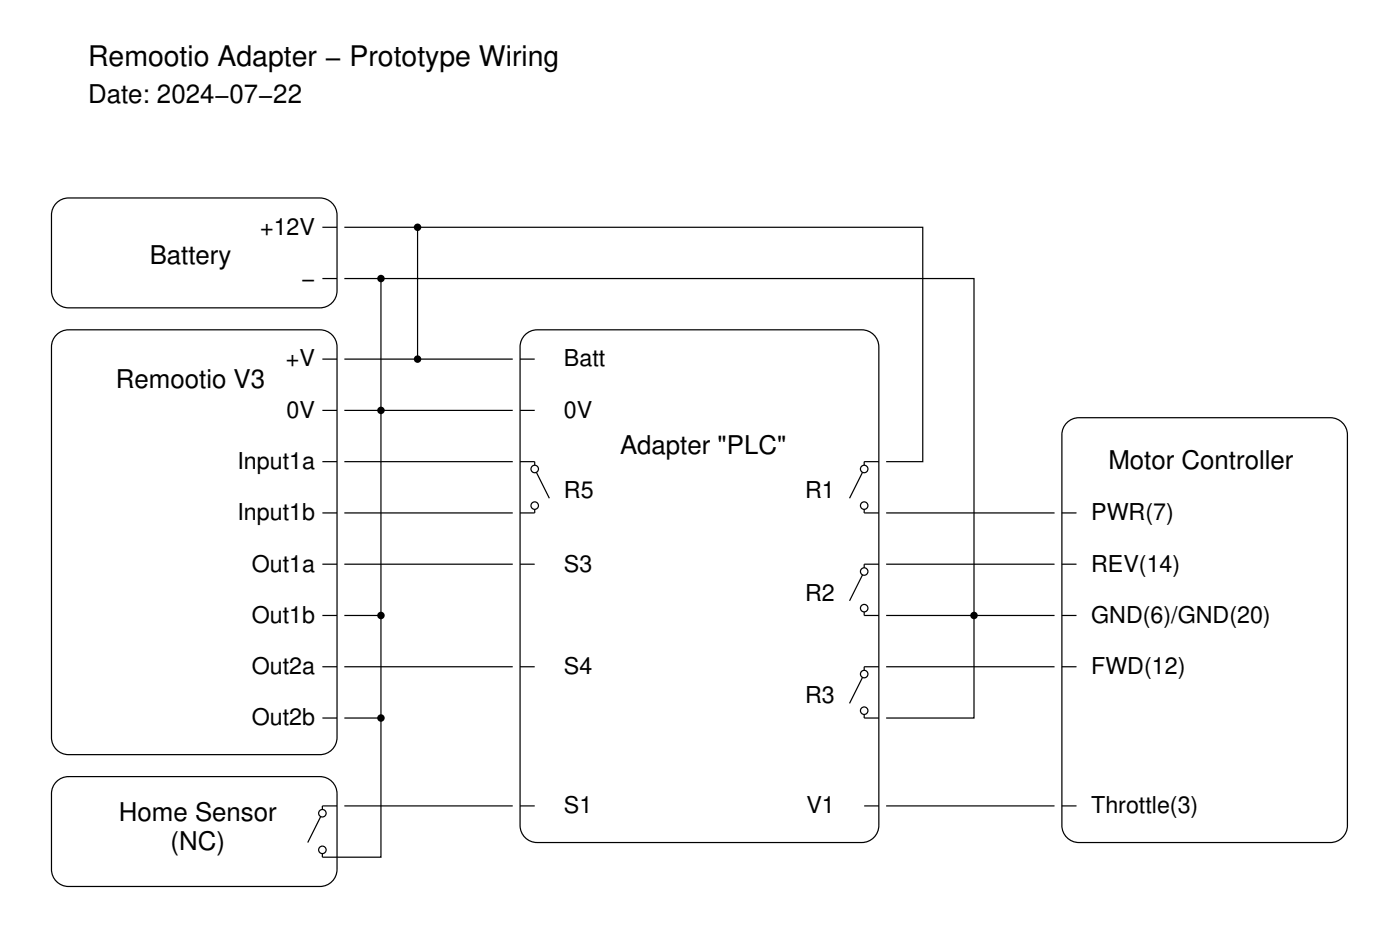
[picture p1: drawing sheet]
<svg xmlns="http://www.w3.org/2000/svg" width="191mm" height="128mm" viewBox="0 0 191 128" stroke-linecap="round" stroke-linejoin="round" font-family="sans-serif">
<g fill="none" stroke="#000" stroke-width=".17">
<path d="M7.9 27.5l.9-.4 .6-.1h34.3a2.33 2.33 0 0 1 2.3 2.4v10.3a2.33 2.33 0 0 1-2.3 2.3h-34.3a2.33 2.33 0 0 1-2.4-2.3v-10.3a2.33 2.33 0 0 1 .9-1.9zM44 31h2M44 38h2M47 31h10v18h-10M47 38h5v18h-5M52 38h81v60h-12M57 31h69v32h-5M7.9 45.5l.9-.4 .6-.1h34.3a2.33 2.33 0 0 1 2.3 2.4v53.3a2.33 2.33 0 0 1-2.3 2.3h-34.3a2.33 2.33 0 0 1-2.4-2.3v-53.3a2.33 2.33 0 0 1 .9-1.9zM44 49h2M44 56h2M57 49h13M70 56h-18v28h-5"/>
<path d="M71 49h2M71 56h2M71.9 45.5l.9-.4 .6-.1h44.3a2.33 2.33 0 0 1 2.3 2.4v65.3a2.33 2.33 0 0 1-2.3 2.3h-44.3a2.33 2.33 0 0 1-2.4-2.3v-65.3a2.33 2.33 0 0 1 .9-1.9zM145.5 57.9a2.33 2.33 0 0 1 1.9-.9h34.3a2.33 2.33 0 0 1 2.3 2.4v53.3a2.33 2.33 0 0 1-2.3 2.3h-34.3a2.33 2.33 0 0 1-2.4-2.3v-53.3l.1-.6zM44 63h2M44 70h2M44 77h2M47 63h23M47 70h23M47 77h23M71 63h2v1l2 4M71 77h2"/>
<path d="M73 69v1h-2M118 69v1h2M120 63h-2v1l-2 4M120 77h-2v1l-2 4M121 70h23M121 77h23M145 70h2M145 77h2M44 84h2M44 91h2M44 98h2M47 91h23"/>
<path d="M52 84v14h-5M52 98v19h-8v-1M71 91h2M118 83v1h2M118 97v1h2M120 91h-2v1l-2 4M121 84h23M121 91h23M145 84h2M145 91h2M7.9 106.5l.9-.4 .6-.1h34.3a2.33 2.33 0 0 1 2.3 2.4v10.3a2.33 2.33 0 0 1-2.3 2.3h-34.3a2.33 2.33 0 0 1-2.4-2.3v-10.3a2.33 2.33 0 0 1 .9-1.9zM46 110h-2v1l-2 4"/>
<path d="M47 110h23M71 110h2M118 110h2M121 110h23M145 110h2"/>
</g>
<circle cx="44" cy="111" r=".51" fill="#fff"/>
<circle cx="44" cy="111" r=".51" fill="none" stroke="#000" stroke-width=".17"/>
<circle cx="44" cy="116" r=".51" fill="#fff"/>
<circle cx="44" cy="116" r=".51" fill="none" stroke="#000" stroke-width=".17"/>
<circle cx="73" cy="64" r=".51" fill="#fff"/>
<circle cx="73" cy="64" r=".51" fill="none" stroke="#000" stroke-width=".17"/>
<circle cx="73" cy="69" r=".51" fill="#fff"/>
<circle cx="73" cy="69" r=".51" fill="none" stroke="#000" stroke-width=".17"/>
<circle cx="118" cy="64" r=".51" fill="#fff"/>
<circle cx="118" cy="64" r=".51" fill="none" stroke="#000" stroke-width=".17"/>
<circle cx="118" cy="69" r=".51" fill="#fff"/>
<circle cx="118" cy="69" r=".51" fill="none" stroke="#000" stroke-width=".17"/>
<circle cx="118" cy="78" r=".51" fill="#fff"/>
<circle cx="118" cy="78" r=".51" fill="none" stroke="#000" stroke-width=".17"/>
<circle cx="118" cy="83" r=".51" fill="#fff"/>
<circle cx="118" cy="83" r=".51" fill="none" stroke="#000" stroke-width=".17"/>
<circle cx="118" cy="92" r=".51" fill="#fff"/>
<circle cx="118" cy="92" r=".51" fill="none" stroke="#000" stroke-width=".17"/>
<circle cx="118" cy="97" r=".51" fill="#fff"/>
<circle cx="118" cy="97" r=".51" fill="none" stroke="#000" stroke-width=".17"/>
<g fill="#000">
<circle cx="52" cy="38" r=".51"/>
<circle cx="57" cy="31" r=".51"/>
<circle cx="52" cy="56" r=".51"/>
<circle cx="57" cy="49" r=".51"/>
<circle cx="52" cy="84" r=".51"/>
<circle cx="52" cy="98" r=".51"/>
<circle cx="133" cy="84" r=".51"/>
</g>
<text font-size="3.9" x="12" y="9">Remootio Adapter − Prototype Wiring</text>
<g font-size="3.5">
<text x="12" y="14">Date: 2024−07−22</text>
<text x="20.4" y="36">Battery</text>
<text x="15.8" y="53">Remootio V3</text>
<text x="84.7" y="62">Adapter &quot;PLC&quot;</text>
<text x="151.4" y="64">Motor Controller</text>
<text x="16.2" y="112">Home Sensor</text>
<text x="23.3" y="116">(NC)</text>
</g>
<g font-size="3.2">
<text x="35.5" y="32">+12V</text>
<text x="41.2" y="39">−</text>
<text x="39.1" y="50">+V</text>
<text x="77" y="50">Batt</text>
<text x="39.1" y="57">0V</text>
<text x="77" y="57">0V</text>
<text x="32.4" y="64">Input1a</text>
<text x="32.4" y="71">Input1b</text>
<text x="77" y="68">R5</text>
<text x="110" y="68">R1</text>
<text x="149" y="71">PWR(7)</text>
<text x="34.4" y="78">Out1a</text>
<text x="77" y="78">S3</text>
<text x="110" y="82">R2</text>
<text x="149" y="78">REV(14)</text>
<text x="34.4" y="85">Out1b</text>
<text x="149" y="85">GND(6)/GND(20)</text>
<text x="34.4" y="92">Out2a</text>
<text x="77" y="92">S4</text>
<text x="149" y="92">FWD(12)</text>
<text x="34.4" y="99">Out2b</text>
<text x="110" y="96">R3</text>
<text x="77" y="111">S1</text>
<text x="110.1" y="111">V1</text>
<text x="149" y="111">Throttle(3)</text>
</g>
</svg>
